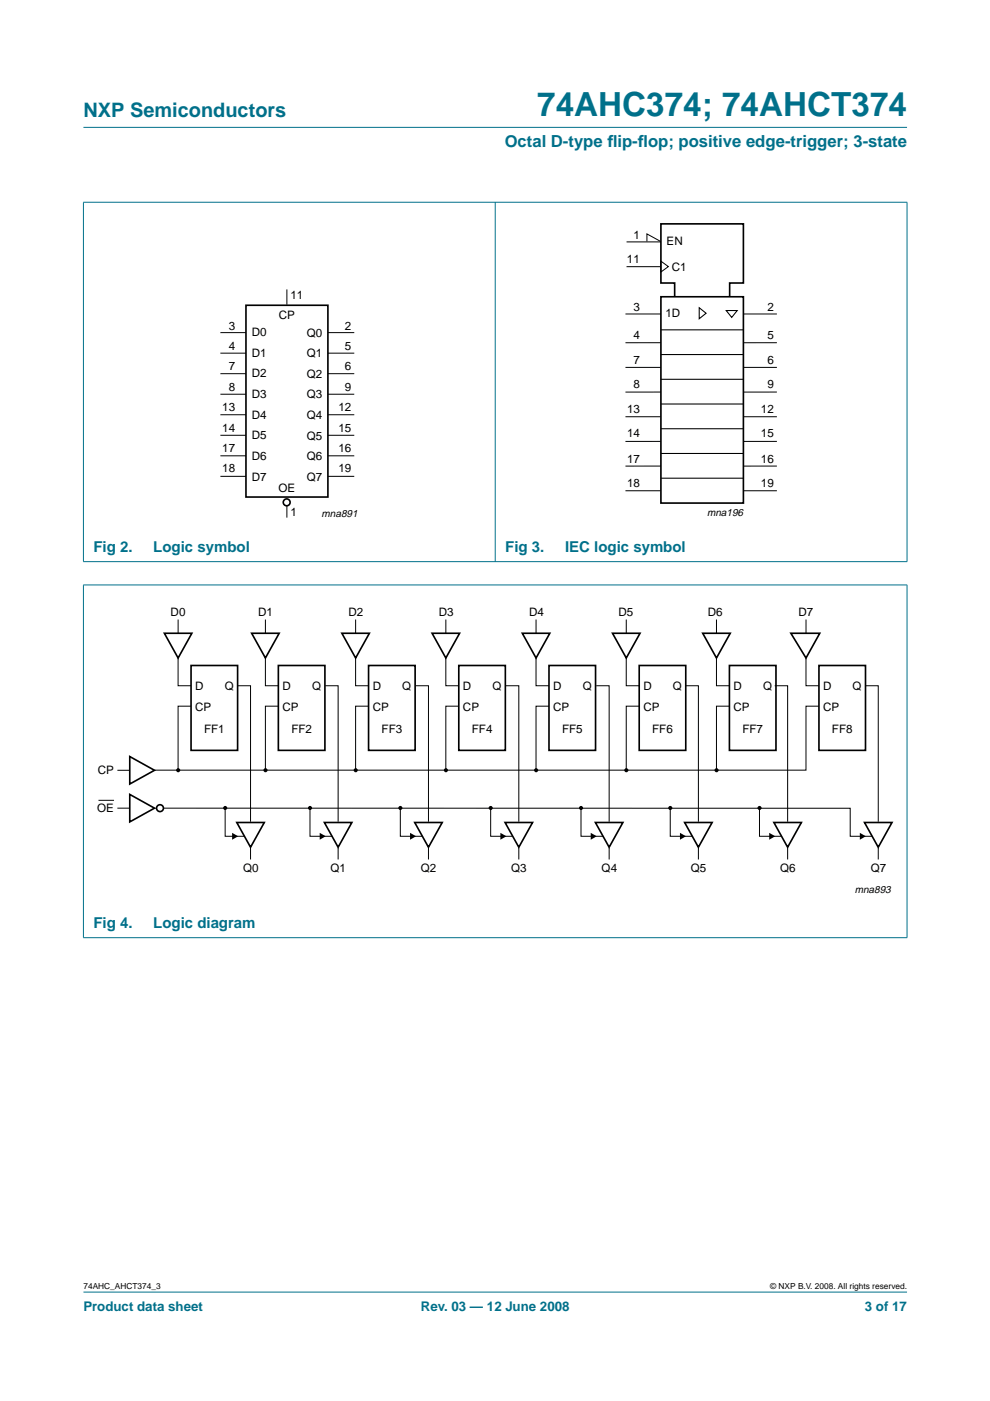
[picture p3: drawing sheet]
<svg xmlns="http://www.w3.org/2000/svg" width="210mm" height="297mm" viewBox="0 0 210 297" stroke-linecap="round" stroke-linejoin="round" font-family="sans-serif">
<g fill="#00708a" stroke="#00708a" stroke-width=".21">
<path d="M17.7 273.9h174.6z"/>
<path d="M17.7 27h174.6z"/>
<path d="M17.7 42.9v76.1z"/>
<path d="M105 42.8v76.3z"/>
<path d="M192.3 42.9v76.1z"/>
<path d="M17.6 42.9h174.8z"/>
<path d="M17.6 119.1h174.8z"/>
<path d="M17.7 124.1v74.7z"/>
<path d="M192.3 124.1v74.7z"/>
<path d="M17.6 124h174.8z"/>
<path d="M17.6 198.8h174.8z"/>
</g>
<g fill="none" stroke="#000" stroke-width=".35">
<path d="M52.1 64.7h17.4v40.7h-17.4zM140.1 62.9h17.5v43.8h-17.5zM143 62.9v-2.9h-2.9v-12.5h17.5v12.5h-2.9v2.9M34.8 134.3h5.9l-2.9 5.2zM53.4 134.3h5.8l-2.9 5.2zM72.5 134.3h5.8l-2.9 5.2zM91.6 134.3h5.8l-2.9 5.2zM110.7 134.3h5.9l-2.9 5.2zM129.9 134.3h5.8l-2.9 5.2zM149 134.3h5.8l-2.9 5.2zM167.7 134.3h6.1l-2.9 5.2zM40.5 141.1h9.9v18h-9.9z"/>
<path d="M59 141.1h9.9v18h-9.9zM78.1 141.1h9.9v18h-9.9zM97.3 141.1h9.8v18h-9.8zM116.4 141.1h9.9v18h-9.9zM135.5 141.1h9.9v18h-9.9zM154.7 141.1h9.8v18h-9.8zM173.6 141.1h9.9v18h-9.9zM27.5 168.4l5.3 2.9-5.3 3zM27.5 160.4l5.3 2.9-5.3 2.9zM50.2 174.4h5.8l-2.9 5.2zM68.8 174.4h5.8l-2.9 5.2zM87.9 174.4h5.9l-3 5.2z"/>
<path d="M107.1 174.4h5.8l-2.9 5.2zM126.2 174.4h5.9l-2.9 5.2zM145.2 174.4h5.8l-2.9 5.2zM164.1 174.4h5.8l-2.9 5.2zM183.3 174.4h5.8l-2.9 5.2z"/>
<circle cx="60.8" cy="106.5" r=".73"/>
<circle cx="33.9" cy="171.3" r=".73"/>
</g>
<g fill="none" stroke="#000" stroke-width=".21">
<path d="M132.8 56.5h7.3M132.8 51.3h7.3M137.2 51.2v-1.6l2.9 1.6M140.1 55.4l1.6 1.1-1.6 1.2zM46.7 70.5h5.5M46.7 74.9h5.5M46.7 79.2h5.5M60.8 61.4v3.2M69.5 70.5h5.6M69.5 74.9h5.6M69.5 79.2h5.6M132.6 66.6h7.5"/>
<path d="M132.6 77.9h7.5M140.1 72.7h-7.5M157.6 66.6h7.1M157.6 77.9h7.1M164.7 72.7h-7.1M46.7 83.6h5.5M46.7 87.9h5.5M46.7 92.3h5.5M46.7 96.6h5.5M69.5 83.6h5.6M69.5 87.9h5.6M69.5 92.3h5.6"/>
<path d="M69.5 96.6h5.6M132.6 88.4h7.5M140.1 83.1h-7.5M140.1 93.6h-7.5M140.1 98.8h-7.5M157.6 88.4h7.1M164.7 83.1h-7.1M164.7 93.6h-7.1M164.7 98.8h-7.1M46.7 101h5.5M60.8 107.2v2.5M69.5 101h5.6"/>
<path d="M132.6 104.1h7.5M157.6 104.1h7.1M37.8 139.5v5.9h2.7M37.8 131.4v2.9M56.3 139.5v5.9h2.7M56.3 131.4v2.9M75.4 139.5v5.9h2.7M75.4 131.4v2.9M94.5 139.5v5.9h2.8M94.5 131.4v2.9M113.7 139.5v5.9h2.7M113.7 131.4v2.9"/>
<path d="M132.8 139.5v5.9h2.7M132.8 131.4v2.9M151.9 139.5v5.9h2.8M151.9 131.4v2.9M170.9 139.5v5.9h2.7M170.9 131.4v2.9M40.5 149.7h-2.7v13.6M50.4 145.4h2.7v28.8M59 149.7h-2.7v13.6M69 145.4h2.7v28.8M78.1 149.7h-2.7v13.6M88.1 145.4h2.7v28.8"/>
<path d="M97.3 149.7h-2.8v13.6M107.3 145.4h2.7v28.8M116.4 149.7h-2.7v13.6M126.4 145.4h2.8v28.8M135.5 149.7h-2.7v13.6M145.3 145.4h2.8v28.8M154.7 149.7h-2.8v13.6M164.3 145.4h2.7v28.8M173.6 149.7h-2.7v13.6h-138.1M183.5 145.4h2.7v28.8M20.9 169.7h3.3M24.9 171.3h2.6"/>
<path d="M24.9 163.3h2.6M34.8 171.3l145.5 .1v5.9h4.6M47.7 171.4v5.9h4.1M53.1 179.7v2.5M65.7 171.4v5.9h4.7M71.7 179.7v2.5M84.9 171.4v5.9h4.7M90.8 179.7v2.5M104 171.4v5.9h4.7M110 179.7v2.5M123.2 171.4v5.9h4.7M129.2 179.7v2.5"/>
<path d="M142.1 171.4v5.9h4.7M148.1 179.7v2.5M161 171.4v5.9h4.7M167 179.7v2.5M186.2 179.7v2.5"/>
</g>
<path d="M140.1 75.2h17.5M140.1 69.9h17.5M148.3 65.2l1.4 1.2-1.4 1.2zM154 65.8h2.3l-1.2 1.5zM140.1 96.1h17.5M140.1 90.9h17.5M140.1 85.7h17.5M140.1 80.4h17.5M140.1 101.4h17.5" fill="none" stroke="#000" stroke-width=".23"/>
<g fill="#000">
<path d="M49.2 176.6l1.3 .7-1.3 .7zM67.8 176.6l1.3 .7-1.3 .7zM86.9 176.6l1.3 .7-1.3 .7zM106.1 176.6l1.3 .7-1.3 .7zM125.2 176.6l1.3 .7-1.3 .7zM144.2 176.6l1.2 .7-1.2 .7zM163.1 176.6l1.3 .7-1.3 .7zM182.3 176.6l1.3 .7-1.3 .7z"/>
<circle cx="37.8" cy="163.3" r=".44"/>
<circle cx="47.7" cy="171.3" r=".44"/>
<circle cx="56.3" cy="163.3" r=".44"/>
<circle cx="65.7" cy="171.3" r=".44"/>
<circle cx="75.4" cy="163.3" r=".44"/>
<circle cx="84.9" cy="171.3" r=".44"/>
<circle cx="94.5" cy="163.3" r=".44"/>
<circle cx="104" cy="171.3" r=".44"/>
<circle cx="113.7" cy="163.3" r=".44"/>
<circle cx="123.2" cy="171.3" r=".44"/>
<circle cx="132.8" cy="163.3" r=".44"/>
<circle cx="142.1" cy="171.3" r=".44"/>
<circle cx="151.9" cy="163.3" r=".44"/>
<circle cx="161" cy="171.3" r=".44"/>
</g>
<text font-size="7.1" fill="#00708a" x="113.9" y="24.7">74AHC374; 74AHCT374</text>
<text font-size="4.2" fill="#00708a" x="17.7" y="24.9">NXP Semiconductors</text>
<g font-size="3.5" fill="#00708a">
<text x="107" y="31.1">Octal D-type f</text>
<text x="128.8" y="31.1">lip-f</text>
<text x="135.2" y="31.1">lop; positive edge-trigger; 3-state</text>
</g>
<g font-size="3.2" fill="#00708a">
<text x="19.8" y="117">Fig 2.</text>
<text x="32.5" y="117">Logic symbol</text>
<text x="107.1" y="117">Fig 3.</text>
<text x="119.8" y="117">IEC logic symbol</text>
<text x="19.8" y="196.7">Fig 4.</text>
<text x="32.5" y="196.7">Logic diagram</text>
</g>
<g font-size="2.8" fill="#00708a">
<text x="17.7" y="278">Product data sheet</text>
<text x="89.2" y="278">Rev. 03 — 12 June 2008</text>
<text x="183.4" y="278">3 of 17</text>
</g>
<g font-size="2.5">
<text x="134.3" y="50.8">1</text>
<text x="141.3" y="52">EN</text>
<text x="132.9" y="55.7">11</text>
<text x="142.4" y="57.4">C1</text>
<text x="61.6" y="63.5">11</text>
<text x="134.3" y="65.9">3</text>
<text x="162.7" y="65.9">2</text>
<text x="48.5" y="69.9">3</text>
<text x="53.4" y="71.3">D0</text>
<text x="59.1" y="67.7">CP</text>
<text x="65.1" y="71.4">Q0</text>
<text x="73.1" y="69.9">2</text>
<text x="134.3" y="72">4</text>
<text x="141.1" y="67.3">1D</text>
<text x="162.7" y="72">5</text>
<text x="48.5" y="74.2">4</text>
<text x="53.4" y="75.7">D1</text>
<text x="65.1" y="75.7">Q1</text>
<text x="73.1" y="74.2">5</text>
<text x="134.3" y="77.2">7</text>
<text x="162.7" y="77.2">6</text>
<text x="48.5" y="82.9">8</text>
<text x="48.5" y="78.5">7</text>
<text x="53.4" y="80">D2</text>
<text x="65.1" y="80.1">Q2</text>
<text x="73.1" y="82.9">9</text>
<text x="73.1" y="78.5">6</text>
<text x="134.3" y="82.2">8</text>
<text x="162.7" y="82.2">9</text>
<text x="47.1" y="87.2">13</text>
<text x="53.4" y="84.4">D3</text>
<text x="53.4" y="88.8">D4</text>
<text x="65.1" y="84.5">Q3</text>
<text x="65.1" y="88.8">Q4</text>
<text x="71.8" y="87.2">12</text>
<text x="132.9" y="87.6">13</text>
<text x="161.3" y="87.6">12</text>
<text x="47.1" y="95.8">17</text>
<text x="47.1" y="91.5">14</text>
<text x="53.4" y="93.1">D5</text>
<text x="65.1" y="93.2">Q5</text>
<text x="71.8" y="95.8">16</text>
<text x="71.8" y="91.5">15</text>
<text x="132.9" y="92.7">14</text>
<text x="161.3" y="92.7">15</text>
<text x="47.1" y="100.2">18</text>
<text x="53.4" y="97.5">D6</text>
<text x="53.4" y="101.9">D7</text>
<text x="65.1" y="97.6">Q6</text>
<text x="65.1" y="102">Q7</text>
<text x="71.8" y="100.2">19</text>
<text x="132.9" y="98.2">17</text>
<text x="161.3" y="98.2">16</text>
<text x="59" y="104.3">OE</text>
<text x="132.9" y="103.2">18</text>
<text x="161.3" y="103.2">19</text>
<text x="61.6" y="109.5">1</text>
<text x="36.2" y="130.7">D0</text>
<text x="54.8" y="130.7">D1</text>
<text x="73.9" y="130.7">D2</text>
<text x="93.1" y="130.7">D3</text>
<text x="112.2" y="130.7">D4</text>
<text x="131.1" y="130.7">D5</text>
<text x="150.1" y="130.7">D6</text>
<text x="169.3" y="130.7">D7</text>
<text x="41.4" y="146.2">D</text>
<text x="47.6" y="146.2">Q</text>
<text x="59.9" y="146.2">D</text>
<text x="66.2" y="146.2">Q</text>
<text x="79" y="146.2">D</text>
<text x="85.3" y="146.2">Q</text>
<text x="98.2" y="146.2">D</text>
<text x="104.4" y="146.2">Q</text>
<text x="117.3" y="146.2">D</text>
<text x="123.5" y="146.2">Q</text>
<text x="136.4" y="146.2">D</text>
<text x="142.7" y="146.2">Q</text>
<text x="155.5" y="146.2">D</text>
<text x="161.8" y="146.2">Q</text>
<text x="174.5" y="146.2">D</text>
<text x="180.8" y="146.2">Q</text>
<text x="41.4" y="150.8">CP</text>
<text x="43.3" y="155.3">FF1</text>
<text x="59.9" y="150.8">CP</text>
<text x="61.8" y="155.3">FF2</text>
<text x="79" y="150.8">CP</text>
<text x="80.9" y="155.3">FF3</text>
<text x="98.2" y="150.8">CP</text>
<text x="100" y="155.3">FF4</text>
<text x="117.3" y="150.8">CP</text>
<text x="119.2" y="155.3">FF5</text>
<text x="136.4" y="150.8">CP</text>
<text x="138.3" y="155.3">FF6</text>
<text x="155.5" y="150.8">CP</text>
<text x="157.4" y="155.3">FF7</text>
<text x="174.5" y="150.8">CP</text>
<text x="176.4" y="155.3">FF8</text>
<text x="20.7" y="164.1">CP</text>
<text x="20.6" y="172.2">OE</text>
<text x="51.5" y="184.9">Q0</text>
<text x="70.1" y="184.9">Q1</text>
<text x="89.2" y="184.9">Q2</text>
<text x="108.4" y="184.9">Q3</text>
<text x="127.6" y="184.9">Q4</text>
<text x="146.5" y="184.9">Q5</text>
<text x="165.4" y="184.9">Q6</text>
<text x="184.6" y="184.9">Q7</text>
</g>
<g font-size="2.2">
<text x="68.2" y="109.6">mna891</text>
<text x="149.9" y="109.5">mna196</text>
<text x="181.2" y="189.3">mna893</text>
</g>
<g font-size="1.8">
<text x="17.7" y="273.4">74AHC_AHCT374_3</text>
<text x="163.3" y="273.4">© NXP B.V. 2008. All rights reserved.</text>
</g>
</svg>
